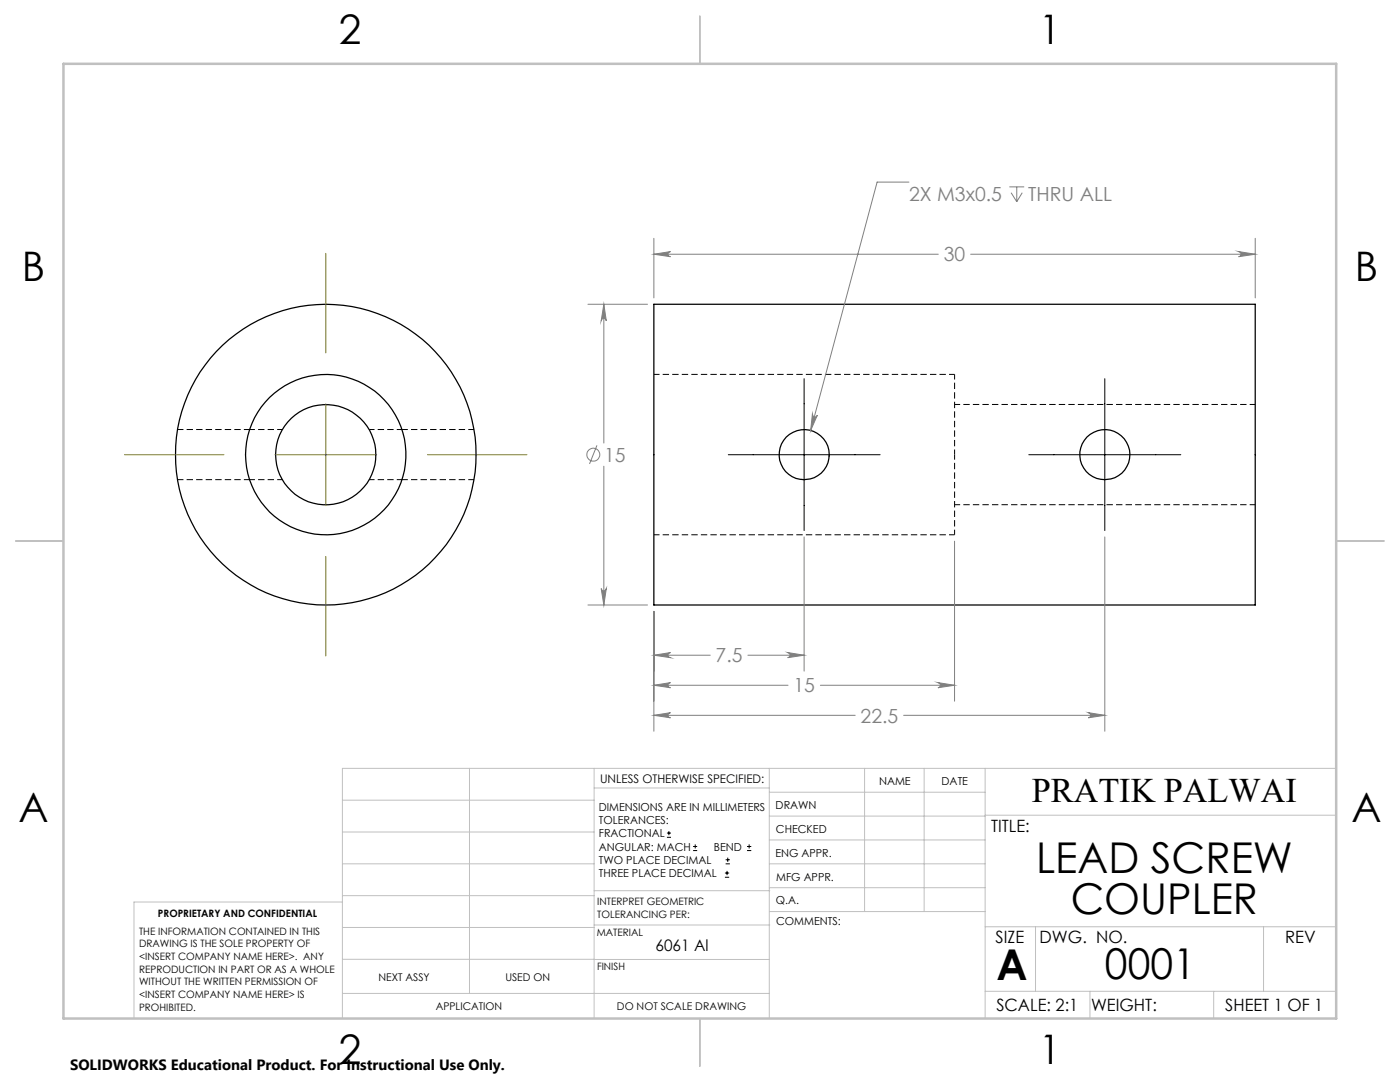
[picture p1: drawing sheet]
<svg xmlns="http://www.w3.org/2000/svg" width="279mm" height="216mm" viewBox="0 0 279 216" stroke-linecap="round" stroke-linejoin="round" font-family="sans-serif">
<path d="M190.5 90.7v-16M190.5 106.7v-16" fill="none" stroke="#000" stroke-width=".2" stroke-dasharray="1.3 .6" stroke-dashoffset=".3" stroke-linecap="butt"/>
<path d="M165.5 90.7v.5" fill="none" stroke="#000" stroke-width=".2" stroke-dasharray="1.3 .6" stroke-linecap="butt"/>
<path d="M160.6 95.7h-.7" fill="none" stroke="#000" stroke-width=".2" stroke-dasharray="1.3 .6" stroke-dashoffset=".4" stroke-linecap="butt"/>
<path d="M190.5 74.7h-60M49.8 95.7h6.6M56.4 85.7h-6.6M73.7 95.7h6.5M80.2 85.7h-6.5M250.5 80.7h-60M130.5 106.7h60M190.5 100.7h60" fill="none" stroke="#000" stroke-width=".2" stroke-dasharray="1.3 .6" stroke-dashoffset=".2" stroke-linecap="butt"/>
<g fill="none" stroke="#000" stroke-width=".25">
<path d="M130.5 60.7h120v60h-120z"/>
<circle cx="65" cy="90.7" r="16"/>
<circle cx="65" cy="90.7" r="10"/>
<circle cx="65" cy="90.7" r="30"/>
<circle cx="160.5" cy="90.7" r="5"/>
<circle cx="220.5" cy="90.7" r="5"/>
</g>
<path d="M35.5 95.7h14.3M49.8 85.7h-14.4M80.2 95.7h14.4M94.6 85.7h-14.4" fill="none" stroke="#000" stroke-width=".2" stroke-dasharray="1.3 .6" stroke-dashoffset=".1" stroke-linecap="butt"/>
<g fill="none" stroke="#808080" stroke-width=".2">
<path d="M181.4 36.3h-6.4l-13.2 49.6M201.4 37.3h3M201.8 38.5l1.1 1.8M202.9 37.3v3M204 38.5l-1.1 1.8M130.5 50.7l3.3-.5a.51 .51 0 0 0-.5 .5 .51 .51 0 0 0 .5 .5zM130.5 47.6v11.8M130.5 50.7h56.8M193.7 50.7h56.8M247.2 50.2l3.3 .5-3.3 .5a.51 .51 0 0 0 .5-.5 .51 .51 0 0 0-.5-.5zM250.5 47.6v11.8M117.3 60.7h11.9"/>
<path d="M120.5 60.7l.5 3.3a.51 .51 0 0 0-.5-.5 .51 .51 0 0 0-.5 .5zM120.5 60.7v27.7M119.1 88.9l-1.4 3.7M120.5 93v27.7M162.1 82.6a.51 .51 0 0 0 .4 .6 .51 .51 0 0 0 .6-.4l-1.3 3.1zM120 117.4a.51 .51 0 0 0 .5 .5 .51 .51 0 0 0 .5-.5l-.5 3.3zM160.5 107.1v26.8M190.5 108v31.9M220.5 107.1v38.8M117.3 120.7h11.9M130.5 130.7l3.3-.5a.51 .51 0 0 0-.5 .5 .51 .51 0 0 0 .5 .5zM130.5 136.7l3.3-.5a.51 .51 0 0 0-.5 .5 .51 .51 0 0 0 .5 .5z"/>
<path d="M130.5 122v23.9M130.5 130.7h11.2M130.5 136.7h26.8M149.3 130.7h11.2M157.2 130.2l3.3 .5-3.3 .5a.51 .51 0 0 0 .5-.5 .51 .51 0 0 0-.5-.5zM163.7 136.7h26.8M187.2 136.2l3.3 .5-3.3 .5a.51 .51 0 0 0 .5-.5 .51 .51 0 0 0-.5-.5zM130.5 142.7l3.3-.5a.51 .51 0 0 0-.5 .5 .51 .51 0 0 0 .5 .5zM130.5 142.7h40.2M180.3 142.7h40.2M217.2 142.2l3.3 .5-3.3 .5a.51 .51 0 0 0 .5-.5 .51 .51 0 0 0-.5-.5z"/>
<circle cx="118.4" cy="90.7" r="1.29"/>
</g>
<g fill="none" stroke="#000" stroke-width=".2">
<path d="M160.5 75.6v30.3M220.5 75.6v30.3M145.3 90.7h30.3M205.3 90.7h30.4M133.1 167.1h.8M133.1 166.2h.8M133.5 165.8v.9M138.3 169.7h.8M138.3 168.9h.8M138.7 168.5v.8M144.7 175h.8M144.7 174.2h.8"/>
<path d="M144.8 172.4h.9M144.8 171.6h.9M145.1 173.8v.8M145.2 171.1v.9M149.1 169.7h.8M149.1 168.9h.8M149.5 168.5v.8"/>
</g>
<path d="M65 50.6v19.8M24.9 90.7h19.8M54.9 90.7h20.3M65 80.6v20.3M85.3 90.7h19.9M65 111.1v19.8" fill="none" stroke="#808000" stroke-width=".2"/>
<g fill="none" stroke="#c0c0c0" stroke-width=".2">
<path d="M68.3 159.7h50.3M93.7 153.3v44.9M118.6 153.3v49.9M118.6 157.2h34.9M153.5 153.3v49.9M153.5 158.1h43.1M172.5 153.3v28.6M184.4 153.3v28.6M196.6 153.3v49.9M266.7 153.3h-198.4v49.9M68.3 178.7h50.3M68.3 172.4h50.3"/>
<path d="M68.3 166h50.3M68.3 180h-41.6v23.2M118.6 177.7h35M153.5 167.6h43.1M153.5 162.8h43.1M153.5 172.4h43.1M153.5 177.1h43.1M196.6 162.7h70.1M68.3 198.2h85.2M68.3 191.4l85.2 .1M68.3 185.1h50.3M118.6 184.6h35"/>
<path d="M153.6 181.9h43M196.6 197.8h70.1M196.6 184.9h70.1M206.7 184.9v12.9M217.5 197.8v5.4M242.2 197.8v5.4M252.2 184.9v12.9"/>
</g>
<path d="M139.7 3.2v9.5M3.1 107.9h9.6M266.7 107.9h9.5M139.7 203.2v9.6" fill="none" stroke="#c0c0c0" stroke-width=".25"/>
<path d="M12.7 12.7h254v190.5h-254z" fill="none" stroke="#c0c0c0" stroke-width=".5"/>
<path d="M120 117.4a.51 .51 0 0 0 .5 .5 .51 .51 0 0 0 .5-.5l-.5 3.3zM120.5 60.7l.5 3.3a.51 .51 0 0 0-.5-.5 .51 .51 0 0 0-.5 .5zM247.2 50.2l3.3 .5-3.3 .5a.51 .51 0 0 0 .5-.5 .51 .51 0 0 0-.5-.5zM130.5 50.7l3.3-.5a.51 .51 0 0 0-.5 .5 .51 .51 0 0 0 .5 .5zM130.5 130.7l3.3-.5a.51 .51 0 0 0-.5 .5 .51 .51 0 0 0 .5 .5zM157.2 130.2l3.3 .5-3.3 .5a.51 .51 0 0 0 .5-.5 .51 .51 0 0 0-.5-.5zM130.5 142.7l3.3-.5a.51 .51 0 0 0-.5 .5 .51 .51 0 0 0 .5 .5zM217.2 142.2l3.3 .5-3.3 .5a.51 .51 0 0 0 .5-.5 .51 .51 0 0 0-.5-.5zM130.5 136.7l3.3-.5a.51 .51 0 0 0-.5 .5 .51 .51 0 0 0 .5 .5zM187.2 136.2l3.3 .5-3.3 .5a.51 .51 0 0 0 .5-.5 .51 .51 0 0 0-.5-.5zM162.1 82.6l-.3 3.3 1.3-3.1a.51 .51 0 0 1-.6 .4 .51 .51 0 0 1-.4-.6z" fill="#808080"/>
<g font-size="8.5">
<text x="206.8" y="174.2">LEAD SCREW</text>
<text x="213.7" y="182.3">COUPLER</text>
<text x="198.9" y="195.5">A</text>
<text x="220.5" y="195.4">0001</text>
</g>
<g font-size="8.1">
<text x="67.6" y="8.9">2</text>
<text x="207.3" y="8.9">1</text>
<text x="4.4" y="56.2">B</text>
<text x="270.4" y="56.2">B</text>
<text x="3.7" y="164.1">A</text>
<text x="269.7" y="164.1">A</text>
<text x="67.6" y="212.4">2</text>
<text x="207.3" y="212.4">1</text>
</g>
<text font-size="6.9" x="205.9" y="160.1">PRATIK PALWAI</text>
<g font-size="3.9" fill="#808080">
<text x="181.4" y="40.1">2X M3x0.5</text>
<text x="205.2" y="40.1">THRU ALL</text>
<text x="188.4" y="52.2">30</text>
<text x="120.6" y="92.2">15</text>
<text x="142.8" y="132.2">7.5</text>
<text x="158.4" y="138.2">15</text>
<text x="171.8" y="144.2">22.5</text>
</g>
<g font-size="3.4">
<text x="197.8" y="166">TITLE:</text>
<text x="198.7" y="188.1">SIZE</text>
<text x="207.5" y="188.1">DWG. NO.</text>
<text x="256.5" y="188.2">REV</text>
<text x="198.8" y="201.7">SCALE: 2:1</text>
<text x="217.7" y="201.8">WEIGHT:</text>
<text x="244.5" y="201.7">SHEET 1 OF 1</text>
</g>
<text font-size="3.2" x="130.8" y="189.8">6061 Al</text>
<text font-size="3" x="14" y="213.5">SOLIDWORKS Educational Product. For Instructional Use Only.</text>
<text font-size="2.4" x="119.8" y="156.2">UNLESS OTHERWISE SPECIFIED:</text>
<g font-size="2.2">
<text x="119.5" y="161.8">DIMENSIONS ARE IN MILLIMETERS</text>
<text x="154.8" y="161.4">DRAWN</text>
<text x="175.4" y="156.6">NAME</text>
<text x="187.9" y="156.7">DATE</text>
<text x="119.5" y="164.4">TOLERANCES:</text>
<text x="119.5" y="167.1">FRACTIONAL</text>
<text x="154.9" y="166.3">CHECKED</text>
<text x="119.5" y="169.7">ANGULAR: MACH</text>
<text x="119.5" y="172.4">TWO PLACE DECIMAL</text>
<text x="142.5" y="169.7">BEND</text>
<text x="154.8" y="170.9">ENG APPR.</text>
<text x="119.5" y="175">THREE PLACE DECIMAL</text>
<text x="154.9" y="175.7">MFG APPR.</text>
<text x="154.9" y="180.4">Q.A.</text>
<text x="154.9" y="184.6">COMMENTS:</text>
</g>
<g font-size="2.1">
<text x="75.5" y="195.7">NEXT ASSY</text>
<text x="100.9" y="195.7">USED ON</text>
<text x="86.9" y="201.5">APPLICATION</text>
<text x="123.1" y="201.6">DO NOT SCALE DRAWING</text>
</g>
<g font-size="2">
<text x="31.5" y="182.9">PROPRIETARY AND CONFIDENTIAL</text>
<text x="119.2" y="180.6">INTERPRET GEOMETRIC</text>
<text x="119.2" y="183.1">TOLERANCING PER:</text>
<text x="27.8" y="186.5">THE INFORMATION CONTAINED IN THIS</text>
<text x="27.8" y="189">DRAWING IS THE SOLE PROPERTY OF</text>
<text x="27.8" y="191.6">&lt;INSERT COMPANY NAME HERE&gt;. ANY</text>
<text x="119.1" y="186.7">MATERIAL</text>
<text x="27.8" y="194.1">REPRODUCTION IN PART OR AS A WHOLE</text>
<text x="27.8" y="196.6">WITHOUT THE WRITTEN PERMISSION OF</text>
<text x="119.1" y="193.5">FINISH</text>
<text x="27.8" y="199.1">&lt;INSERT COMPANY NAME HERE&gt; IS</text>
<text x="27.8" y="201.7">PROHIBITED.</text>
</g>
</svg>
